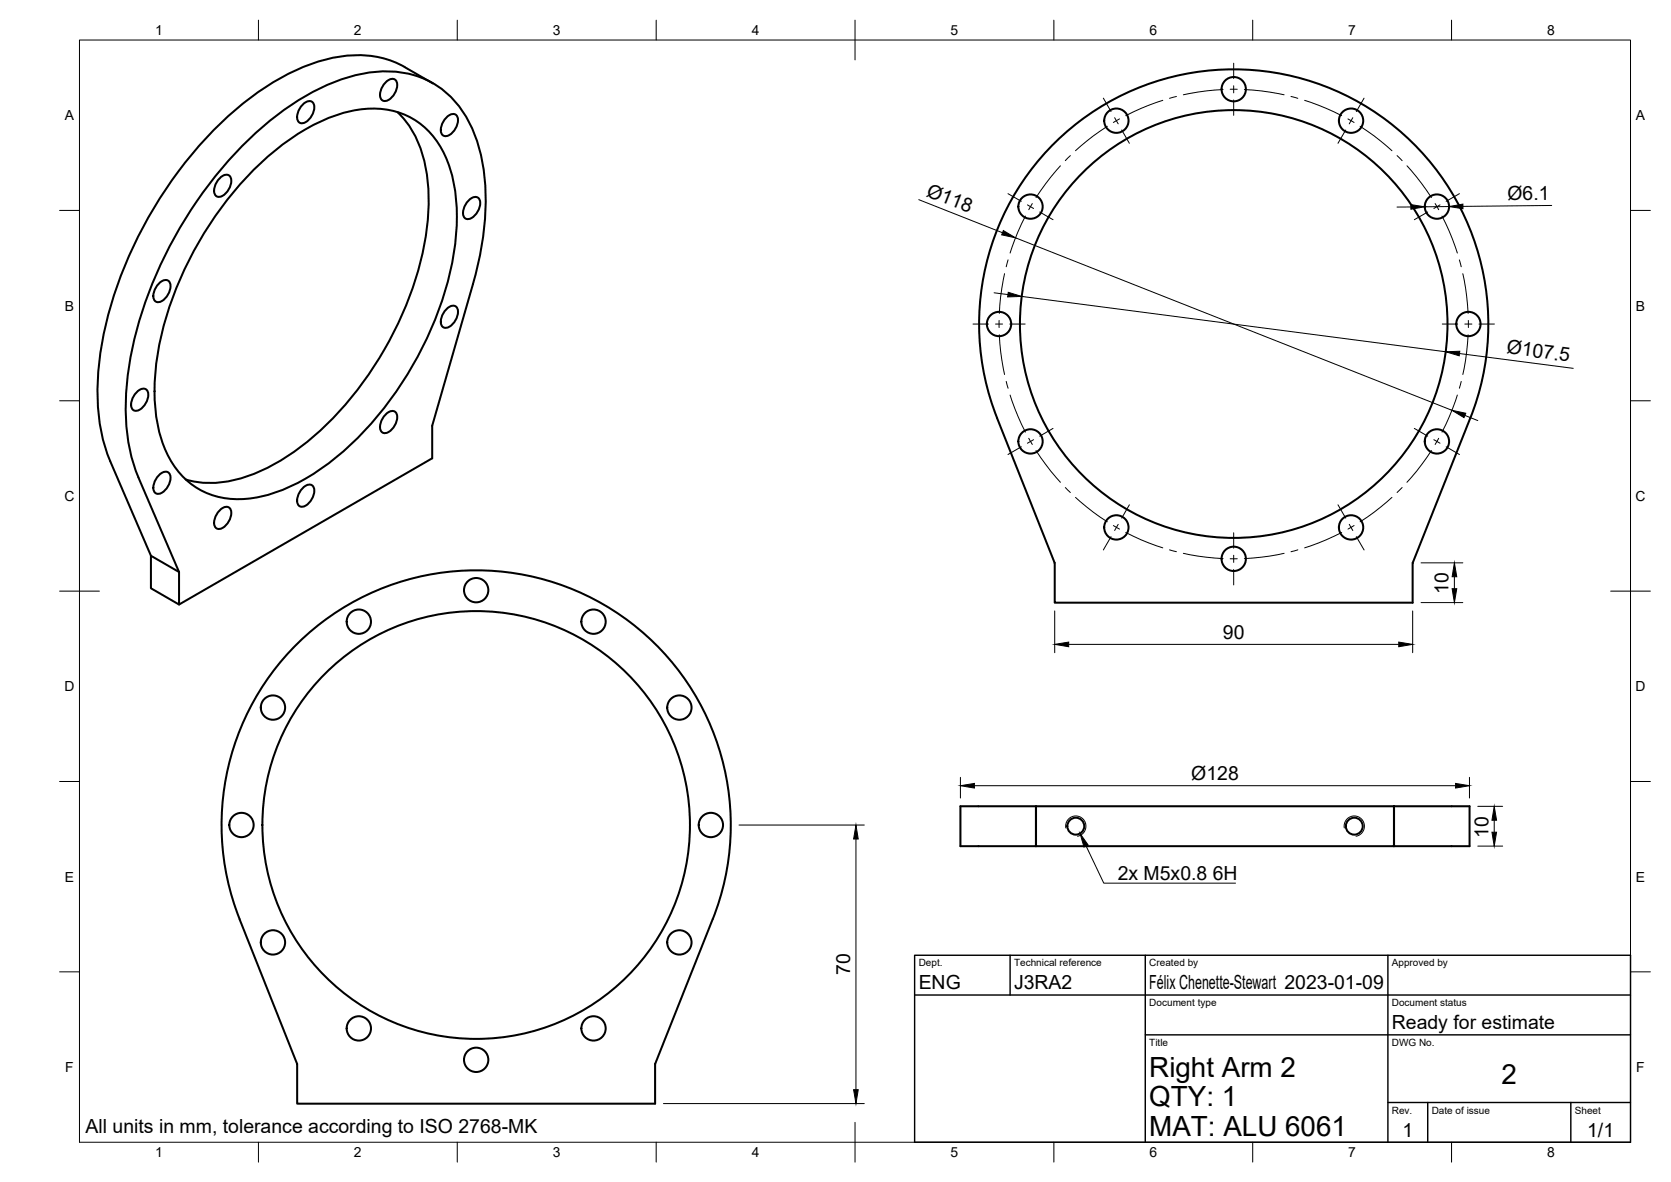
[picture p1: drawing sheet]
<svg xmlns="http://www.w3.org/2000/svg" width="420mm" height="297mm" viewBox="0 0 420 297" stroke-linecap="round" stroke-linejoin="round" font-family="sans-serif">
<!-- layer: Visible -->
<g fill="none" stroke="#000" stroke-width=".51">
<path d="M75.9 26.5a1.84 1.84 0 0 1 2.8-.6 4 4 0 0 1-2.9 5.1 1.84 1.84 0 0 1-.9-2.8zM96.8 20.9a1.84 1.84 0 0 1 2.8-.6 4 4 0 0 1-3 5.1 1.84 1.84 0 0 1-.8-2.8zM100 28.2a26.6 26.6 0 0 1 7.6 17.4 68.2 68.2 0 0 1-6.5 33.4 85.2 85.2 0 0 1-26.6 34.1 38.3 38.3 0 0 1-21.9 8.3l-4-.4-1.9-.5M108.9 21l-7.1-4.1a25.8 25.8 0 0 0-20-1.9 60.8 60.8 0 0 0-25.1 14.8 105.4 105.4 0 0 0-31.3 58.1 51.8 51.8 0 0 0 2.3 28l10.3 23.8M112 29.7a1.84 1.84 0 0 1 2.9-.6 4 4 0 0 1-3 5.1 1.84 1.84 0 0 1-.8-2.7zM266.1 35.1a64 64 0 0 1 79.9-6.7 64 64 0 0 1 23.7 76.7l-14.5 36.3v10.1h-90v-10.1l-14.5-36.3a64 64 0 0 1 15.4-70zM55 45a1.84 1.84 0 0 1 2.9-.6 4 4 0 0 1-3 5.1 1.84 1.84 0 0 1-.8-2.8zM64.4 42.1a53.7 53.7 0 0 1 22.6-13.9 21.5 21.5 0 0 1 18.4 2.7 23.8 23.8 0 0 1 8.7 15.1 60.1 60.1 0 0 1-3.2 30.4 87.6 87.6 0 0 1-28.9 40.5 40.9 40.9 0 0 1-19.9 8.4 19.3 19.3 0 0 1-20.3-11.6 40.9 40.9 0 0 1-2.6-21.5 87.6 87.6 0 0 1 25.2-50.1zM117.6 50.6a1.84 1.84 0 0 1 2.9-.7 4 4 0 0 1-3 5.2 1.84 1.84 0 0 1-.9-2.8zM39.8 71.5a1.84 1.84 0 0 1 2.8-.7 4 4 0 0 1-3 5.1 1.84 1.84 0 0 1-.8-2.7zM112 77.9a1.84 1.84 0 0 1 2.9-.6 4 4 0 0 1-3 5.1 1.84 1.84 0 0 1-.8-2.8zM34.2 98.8a1.84 1.84 0 0 1 2.8-.7 4 4 0 0 1-3 5.1 1.84 1.84 0 0 1-.8-2.7z"/>
<path d="M39.8 119.6a1.84 1.84 0 0 1 2.8-.6 4 4 0 0 1-3 5.1 1.84 1.84 0 0 1-.8-2.8zM96.8 104.4a1.84 1.84 0 0 1 2.8-.7 4 4 0 0 1-3 5.1 1.84 1.84 0 0 1-.8-2.7zM38 139.7l7 4M38 139.7v8.1l7 4.1v-8.2M55 128.5a1.84 1.84 0 0 1 2.9-.7 4 4 0 0 1-3 5.1 1.84 1.84 0 0 1-.8-2.7zM75.9 122.9a1.84 1.84 0 0 1 2.8-.7 4 4 0 0 1-2.9 5.1 1.84 1.84 0 0 1-.9-2.7zM45 143.7l-10.2-23.7a50.7 50.7 0 0 1-2.6-26.4 103.9 103.9 0 0 1 37.5-64.7 50.7 50.7 0 0 1 23.7-10.7 23.1 23.1 0 0 1 25.5 14.6 50.4 50.4 0 0 1 2.7 26 85.8 85.8 0 0 1-2.7 12.6l-10.2 35.6v8.2l-63.7 36.7M241.5 202.6h19v10h-19zM260.5 202.6h90v10v-10h19v10h-109zM60.2 231a64 64 0 0 1 59.5-87.7 64 64 0 0 1 59.5 87.7l-14.5 36.3v10.1h-90v-10.1l-14.5-36.3"/>
<circle cx="280.7" cy="30.3" r="3.1"/>
<circle cx="310.2" cy="22.4" r="3.1"/>
<circle cx="339.7" cy="30.3" r="3.1"/>
<circle cx="259.1" cy="51.9" r="3.1"/>
<circle cx="361.3" cy="51.9" r="3.1"/>
<circle cx="251.2" cy="81.4" r="3.1"/>
<circle cx="310.2" cy="81.4" r="53.8"/>
<circle cx="369.2" cy="81.4" r="3.1"/>
<circle cx="259.1" cy="110.9" r="3.1"/>
<circle cx="361.3" cy="110.9" r="3.1"/>
<circle cx="280.7" cy="132.5" r="3.1"/>
<circle cx="339.7" cy="132.5" r="3.1"/>
<circle cx="90.2" cy="156.2" r="3.1"/>
<circle cx="119.7" cy="148.3" r="3.1"/>
<circle cx="149.2" cy="156.2" r="3.1"/>
<circle cx="310.2" cy="140.4" r="3.1"/>
<circle cx="68.6" cy="177.8" r="3.1"/>
<circle cx="170.8" cy="177.8" r="3.1"/>
<circle cx="60.7" cy="207.3" r="3.1"/>
<circle cx="119.7" cy="207.3" r="53.8"/>
<circle cx="178.7" cy="207.3" r="3.1"/>
<circle cx="270.5" cy="207.6" r="2.13"/>
<circle cx="340.5" cy="207.6" r="2.13"/>
<circle cx="68.6" cy="236.8" r="3.1"/>
<circle cx="170.8" cy="236.8" r="3.1"/>
<circle cx="90.2" cy="258.4" r="3.1"/>
<circle cx="149.2" cy="258.4" r="3.1"/>
<circle cx="119.7" cy="266.3" r="3.1"/>
</g>
<!-- layer: Visible Narrow -->
<path d="M268 208.1a2.56 2.56 0 0 1 2.1-3 2.56 2.56 0 0 1 2.9 2.1 2.56 2.56 0 0 1-2.1 3M338 208.1a2.56 2.56 0 0 1 2.1-3 2.56 2.56 0 0 1 3 2.1 2.56 2.56 0 0 1-2.1 3" fill="none" stroke="#000" stroke-width=".25"/>
<!-- layer: BORDER -->
<g fill="none" stroke="#000" stroke-width=".25">
<path d="M20 10.1h390v276.9h-390zM65 5.1v5M115 5.1v5M165 5.1v5M215 5.1v10M265 5.1v5M315 5.1v5M365 5.1v5M15 52.9h5M410 52.9h5M15 100.7h5M410 100.7h5"/>
<path d="M15 148.6h10M405 148.6h10M15 196.4h5M410 196.4h5M15 244.2h5M410 244.2h5M65 287v5M115 287v5M165 287v5M215 282.1v9.9M265 287v5M315 287v5"/>
<path d="M365 287v5"/>
</g>
<!-- layer: TITLEBLOCK -->
<path d="M230 240.1h180v46.9h-180zM230 250h180M254 240.1v9.9M288 240.1v46.9M349 240.1v46.9M288 260.1h122M349 277.1h61M359 277.1v9.9M395 277.1v9.9" fill="none" stroke="#000" stroke-width=".36"/>
<!-- layer: Smart Centers -->
<g fill="none" stroke="#000" stroke-width=".25">
<path d="M310.2 15.9v3.9M269.1 39.1l-1.2 1.3M277.4 24.7l2 3.3M278.4 31.7l-3.5 2.4-4.5 3.8M280.3 29.6l.9 1.5M281.5 29.9l-1.6 .9M282 32.7l2 3.3M292.4 25.2l-5.5 2-3.8 1.9M295.8 24.2l-1.7 .5M307.5 22.5l-4.2 .3-5.8 1M310.2 21.6v1.7M310.2 25.1v3.9"/>
<path d="M311.1 22.4h-1.8M312.9 22.5l4.2 .3 5.8 1M324.6 24.2l1.7 .5M328 25.2l5.5 2 3.9 1.9M338.4 32.7l-2 3.3M338.9 29.9l1.6 .9M340.1 29.6l-.8 1.5M342 31.7l3.5 2.4 4.5 3.8M343 24.7l-2 3.3M351.3 39.1l1.3 1.3M253.4 48.7l3.4 1.9M257.8 54.3l-1.8 3.8-2 5.5"/>
<path d="M258.3 51.5l1.6 .9M259.6 51.2l-.9 1.5M261.4 53.3l3.4 1.9M266.6 41.7l-3.7 4.5-2.4 3.4M353.8 41.7l3.7 4.5 2.4 3.4M359 53.3l-3.4 1.9M360.9 51.2l.8 1.5M362.1 51.5l-1.6 .9M362.6 54.3l1.8 3.8 2 5.5M367 48.7l-3.4 1.9M252.6 68.8l-1 5.7-.3 4.3M253.5 65.3l-.5 1.7"/>
<path d="M366.9 65.3l.5 1.7M367.8 68.8l.7 3.6 .6 6.4M244.7 81.4h3.8M250.3 81.4h1.8M251.2 80.5v1.8M251.3 84.1l.3 4.3 1 5.7M253 95.8l.5 1.8M253.9 81.4h3.9M254 99.3l2 5.4 1.8 3.9M362.6 81.4h3.9M366.4 99.3l-2 5.4-1.8 3.9M367.4 95.8l-.5 1.8"/>
<path d="M368.3 81.4h1.8M369.1 84.1l-.6 6.4-.7 3.6M369.2 80.5v1.8M371.9 81.4h3.9M256.8 112.3l-3.4 1.9M258.7 110.1l.9 1.6M259.9 110.5l-1.6 .9M260.5 113.2l3.7 5.2 2.4 2.8M264.8 107.7l-3.4 1.9M355.6 107.7l3.4 1.9M359.9 113.2l-3.7 5.2-2.4 2.8M360.5 110.5l1.6 .9"/>
<path d="M361.7 110.1l-.8 1.6M363.6 112.3l3.4 1.9M267.9 122.5l1.2 1.3M270.4 125l4.5 3.7 3.5 2.4M279.4 134.9l-2 3.3M279.9 132.1l1.6 .9M281.2 131.8l-.9 1.5M283.1 133.8l3.8 1.8 5.5 2.1M284 126.9l-2 3.3M294.1 138.2l1.7 .4M297.5 139.1l3.7 .6 6.3 .7M310.2 133.9v3.9"/>
<path d="M310.2 139.5v1.8M322.9 139.1l-3.7 .6-6.3 .7M326.3 138.2l-1.7 .4M336.4 126.9l2 3.3M337.4 133.8l-3.9 1.8-5.5 2.1M339.3 131.8l.8 1.5M340.5 132.1l-1.6 .9M341 134.9l2 3.3M350 125l-4.5 3.7-3.5 2.4M352.6 122.5l-1.3 1.3M310.2 143.1v3.9M311.1 140.4h-1.8"/>
</g>
<!-- layer: FD_Dimensions -->
<g fill="none" stroke="#000" stroke-width=".25">
<path d="M231 50.2l21.1 8.3M255.3 59.8l109.8 43.3M354.8 52h-3.5M364.3 51.9l-6.1 .1M390.2 51.6l-22.3 .3M250 73.6l3.4 .4M256.9 74.5l106.6 13.9M367 88.8l28.6 3.8M368.3 104.4l3.3 1.3M265.2 153.5v10.5M355.2 153.5v10.5M357.3 151.4h10.5"/>
<path d="M357.3 141.4h10.5M365.7 144.9v3M268.7 161.9h83M241.5 195.4v5.1M245 197.4h121M369.5 195.4v5.1M185.8 207.3h31.5M215.2 210.8v63M371.6 202.6h6.2M371.6 212.6h6.2M375.7 206.1v3M166.8 277.3h50.5"/>
</g>
<g fill="#000" stroke="#000" stroke-width=".25">
<path d="M252.3 57.9l3 1.9-3.4-.8zM354.8 51.4l3.4 .6-3.4 .6zM364.3 51.9l3.5-.6 .1 1.2zM253.5 73.5l3.4 1-3.5 .1zM363.5 88.4l3.6-.1-.2 1.1zM365.1 103.1l3.5 .8-.5 1.1zM365.1 147.9h1.2l-.6 3.5zM365.7 141.4l.6 3.5h-1.2zM265.2 161.9l3.5-.5v1.1zM351.7 161.4l3.5 .5-3.5 .6zM241.5 197.4l3.5-.5v1.1zM366 196.9l3.5 .5-3.5 .6z"/>
<path d="M215.2 207.3l.6 3.5h-1.2zM375.7 202.6l.6 3.5h-1.2zM375.1 209.1h1.2l-.6 3.5zM214.6 273.8h1.2l-.6 3.5z"/>
</g>
<!-- layer: Hole Notes -->
<path d="M271.6 209.5l2 2.9-1 .5z" fill="#000" stroke="#000" stroke-width=".25"/>
<path d="M273.1 212.6l4.4 9.3h33.2" fill="none" stroke="#000" stroke-width=".25"/>
<g font-size="7">
<text x="289" y="270.6">Right Arm 2</text>
<text x="377.5" y="272.3">2</text>
<text x="289" y="278.1">QTY: 1</text>
<text x="289" y="285.5">MAT: ALU 6061</text>
</g>
<g font-size="4.9">
<text x="232.7" y="49.2" transform="rotate(22 232.7 49.2)">Ø118</text>
<text x="379.1" y="50.2" transform="rotate(-1 379.1 50.2)">Ø6.1</text>
<text x="378.7" y="88.8" transform="rotate(7 378.7 88.8)">Ø107.5</text>
<text x="364.2" y="149.3" transform="rotate(-90 364.2 149.3)">10</text>
<text x="307.5" y="160.5">90</text>
<text x="299.5" y="195.9">Ø128</text>
<text x="374.2" y="210.5" transform="rotate(-90 374.2 210.5)">10</text>
<text x="281" y="221.2">2x M5x0.8</text>
<text x="304.9" y="221.2">6H</text>
<text x="213.8" y="245.1" transform="rotate(-90 213.8 245.1)">70</text>
<text x="231" y="248.5">ENG</text>
<text x="255" y="248.5">J3RA2</text>
<text x="289" y="248.5">Félix Chenette-Stewart 2023-01-09</text>
<text x="350" y="258.6">Ready for estimate</text>
<text x="21.5" y="284.8">All units in mm, tolerance according to ISO 2768-MK</text>
<text x="352.6" y="285.7">1</text>
<text x="399.1" y="285.7">1/1</text>
</g>
<g font-size="3.5">
<text x="39" y="8.8">1</text>
<text x="89" y="8.8">2</text>
<text x="139" y="8.8">3</text>
<text x="189" y="8.8">4</text>
<text x="239" y="8.8">5</text>
<text x="289" y="8.8">6</text>
<text x="339" y="8.8">7</text>
<text x="389" y="8.8">8</text>
<text x="16.3" y="30.2">A</text>
<text x="411.3" y="30.2">A</text>
<text x="16.3" y="78">B</text>
<text x="411.3" y="78">B</text>
<text x="16.2" y="125.9">C</text>
<text x="411.2" y="125.9">C</text>
<text x="16.2" y="173.7">D</text>
<text x="411.2" y="173.7">D</text>
<text x="16.3" y="221.6">E</text>
<text x="411.3" y="221.6">E</text>
<text x="16.4" y="269.4">F</text>
<text x="411.4" y="269.4">F</text>
<text x="39" y="290.8">1</text>
<text x="89" y="290.8">2</text>
<text x="139" y="290.8">3</text>
<text x="189" y="290.8">4</text>
<text x="239" y="290.8">5</text>
<text x="289" y="290.8">6</text>
<text x="339" y="290.8">7</text>
<text x="389" y="290.8">8</text>
</g>
<g font-size="2.5">
<text x="231" y="242.9">Dept.</text>
<text x="255" y="242.9">Technical reference</text>
<text x="289" y="242.9">Created by</text>
<text x="350" y="242.9">Approved by</text>
<text x="289" y="252.8">Document type</text>
<text x="350" y="252.8">Document status</text>
<text x="289" y="262.9">Title</text>
<text x="350" y="262.9">DWG No.</text>
<text x="350" y="279.9">Rev.</text>
<text x="360" y="279.9">Date of issue</text>
<text x="396" y="279.9">Sheet</text>
</g>
</svg>
